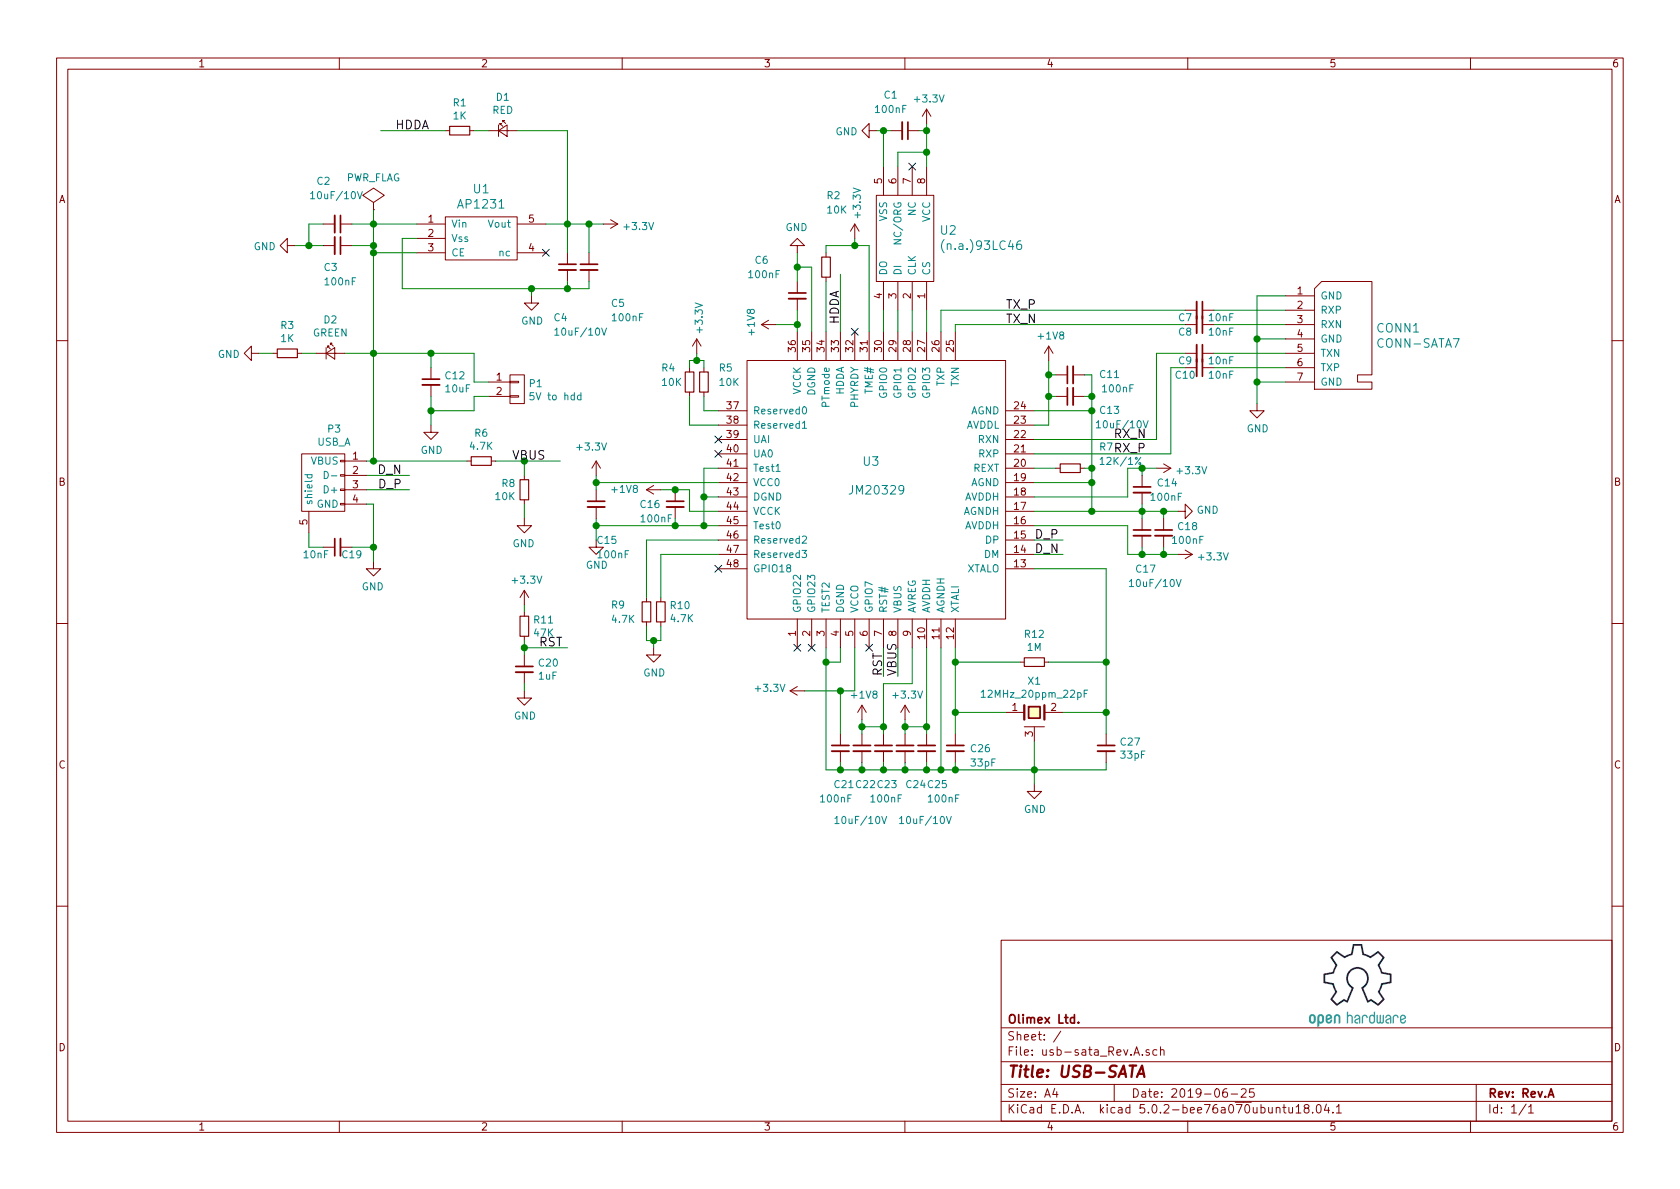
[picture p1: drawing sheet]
EESchema Schematic File Version 5
LIBS:usb-sata_Rev.A-cache
EELAYER 29 0
EELAYER END
$Descr A4 11693 8268
encoding utf-8
Sheet 1 1
Title "USB-SATA"
Date "2019-06-25"
Rev "Rev.A"
Comp "Olimex Ltd."
Comment1 ""
Comment2 ""
Comment3 ""
Comment4 ""
$EndDescr
$Comp
L usb-sata_Rev.A:JM20329-lz1ddd U3
U 1 1
P 6100 3400
F 0 "U3" H 6000 3600 60  0000 L CNN
F 1 "JM20329" H 5900 3400 60  0000 L CNN
F 2 "OLIMEX_IC-FP:LQFP48" H 6100 3400 60  0001 C CNN
F 3 "" H 6100 3400 60  0001 C CNN
	1    6100 3400
	1    0    0    -1  
$EndComp
Wire Wire Line
	8050 2450 8050 3050
Wire Wire Line
	8050 3050 7200 3050
Wire Wire Line
	7200 3150 8150 3150
Wire Wire Line
	8150 3150 8150 2550
Wire Wire Line
	6650 2250 6650 2300
Wire Wire Line
	6550 2300 6550 2150
Wire Wire Line
	8950 2050 8750 2050
Wire Wire Line
	8950 2350 8750 2350
Connection ~ 8750 2350
Wire Wire Line
	8750 2650 8950 2650
Connection ~ 8750 2650
$Comp
L usb-sata_Rev.A:C_Small C7
U 1 1
P 8350 2150
F 0 "C7" V 8400 2050 50  0000 C CNN
F 1 "10nF" V 8400 2300 50  0000 C CNN
F 2 "OLIMEX_RLC-FP:C0402" H 8350 2150 50  0001 C CNN
F 3 "" H 8350 2150 50  0000 C CNN
	1    8350 2150
	0    1    1    0   
$EndComp
$Comp
L usb-sata_Rev.A:C_Small C8
U 1 1
P 8350 2250
F 0 "C8" V 8400 2150 50  0000 C CNN
F 1 "10nF" V 8400 2400 50  0000 C CNN
F 2 "OLIMEX_RLC-FP:C0402" H 8350 2250 50  0001 C CNN
F 3 "" H 8350 2250 50  0000 C CNN
	1    8350 2250
	0    1    1    0   
$EndComp
$Comp
L usb-sata_Rev.A:C_Small C9
U 1 1
P 8350 2450
F 0 "C9" V 8400 2350 50  0000 C CNN
F 1 "10nF" V 8400 2600 50  0000 C CNN
F 2 "OLIMEX_RLC-FP:C0402" H 8350 2450 50  0001 C CNN
F 3 "" H 8350 2450 50  0000 C CNN
	1    8350 2450
	0    1    1    0   
$EndComp
$Comp
L usb-sata_Rev.A:C_Small C10
U 1 1
P 8350 2550
F 0 "C10" V 8400 2450 50  0000 C CNN
F 1 "10nF" V 8400 2700 50  0000 C CNN
F 2 "OLIMEX_RLC-FP:C0402" H 8350 2550 50  0001 C CNN
F 3 "" H 8350 2550 50  0000 C CNN
	1    8350 2550
	0    1    1    0   
$EndComp
Wire Wire Line
	8050 2450 8250 2450
Wire Wire Line
	8150 2550 8250 2550
Wire Wire Line
	8450 2450 8950 2450
Wire Wire Line
	8450 2550 8950 2550
Wire Wire Line
	8450 2250 8950 2250
Wire Wire Line
	8450 2150 8950 2150
Wire Wire Line
	6550 2150 8250 2150
Wire Wire Line
	6650 2250 8250 2250
Wire Wire Line
	7200 3550 7600 3550
$Comp
L usb-sata_Rev.A:C_Small C14
U 1 1
P 7950 3400
F 0 "C14" H 8050 3450 50  0000 L CNN
F 1 "100nF" H 8000 3350 50  0000 L CNN
F 2 "OLIMEX_RLC-FP:C0402" H 7950 3400 50  0001 C CNN
F 3 "" H 7950 3400 50  0000 C CNN
	1    7950 3400
	1    0    0    -1  
$EndComp
Wire Wire Line
	7950 3500 7950 3550
Wire Wire Line
	8100 3550 8100 3600
Connection ~ 8100 3550
$Comp
L usb-sata_Rev.A:C_Small C17
U 1 1
P 7950 3700
F 0 "C17" H 7900 3450 50  0000 L CNN
F 1 "10uF/10V" H 7850 3350 50  0000 L CNN
F 2 "OLIMEX_RLC-FP:C_0603_5MIL_DWS" H 7950 3700 50  0001 C CNN
F 3 "" H 7950 3700 50  0000 C CNN
	1    7950 3700
	1    0    0    -1  
$EndComp
$Comp
L usb-sata_Rev.A:C_Small C18
U 1 1
P 8100 3700
F 0 "C18" H 8192 3746 50  0000 L CNN
F 1 "100nF" H 8150 3650 50  0000 L CNN
F 2 "OLIMEX_RLC-FP:C0402" H 8100 3700 50  0001 C CNN
F 3 "" H 8100 3700 50  0000 C CNN
	1    8100 3700
	1    0    0    -1  
$EndComp
Connection ~ 7950 3550
$Comp
L usb-sata_Rev.A:GND #PWR01
U 1 1
P 8200 3550
F 0 "#PWR01" H 8200 3300 50  0001 C CNN
F 1 "GND" V 8205 3422 50  0000 R CNN
F 2 "" H 8200 3550 50  0000 C CNN
F 3 "" H 8200 3550 50  0000 C CNN
	1    8200 3550
	0    -1   -1   0   
$EndComp
Wire Wire Line
	7200 3650 7850 3650
Wire Wire Line
	7850 3650 7850 3850
Wire Wire Line
	7850 3850 7950 3850
Wire Wire Line
	7950 3800 7950 3850
Connection ~ 7950 3850
Wire Wire Line
	8100 3800 8100 3850
Connection ~ 8100 3850
Wire Wire Line
	7200 3450 7850 3450
Wire Wire Line
	7850 3450 7850 3250
Wire Wire Line
	7850 3250 7950 3250
Wire Wire Line
	7950 3250 7950 3300
Connection ~ 7950 3250
Wire Wire Line
	7600 3350 7200 3350
$Comp
L usb-sata_Rev.A:+3.3V #PWR02
U 1 1
P 8050 3250
F 0 "#PWR02" H 8050 3100 50  0001 C CNN
F 1 "+3.3V" V 8065 3378 50  0000 L CNN
F 2 "" H 8050 3250 50  0000 C CNN
F 3 "" H 8050 3250 50  0000 C CNN
	1    8050 3250
	0    1    1    0   
$EndComp
$Comp
L usb-sata_Rev.A:+3.3V #PWR03
U 1 1
P 8200 3850
F 0 "#PWR03" H 8200 3700 50  0001 C CNN
F 1 "+3.3V" V 8215 3978 50  0000 L CNN
F 2 "" H 8200 3850 50  0000 C CNN
F 3 "" H 8200 3850 50  0000 C CNN
	1    8200 3850
	0    1    1    0   
$EndComp
Wire Wire Line
	7200 3750 7400 3750
Wire Wire Line
	7200 3850 7400 3850
Text Label 7200 3750 0    60   ~ 0
D_P
Text Label 7200 3850 0    60   ~ 0
D_N
Wire Wire Line
	7600 2850 7200 2850
Wire Wire Line
	7200 3250 7350 3250
$Comp
L usb-sata_Rev.A:R_Small R7
U 1 1
P 7450 3250
F 0 "R7" V 7300 3500 50  0000 C CNN
F 1 "12K/1%" V 7400 3600 50  0000 C CNN
F 2 "OLIMEX_RLC-FP:R_0402_5MIL_DWS" H 7450 3250 50  0001 C CNN
F 3 "" H 7450 3250 50  0000 C CNN
	1    7450 3250
	0    1    1    0   
$EndComp
Wire Wire Line
	7600 3250 7550 3250
Wire Wire Line
	7600 2600 7600 2750
Connection ~ 7600 3250
Connection ~ 7600 3550
Connection ~ 7600 3350
$Comp
L usb-sata_Rev.A:C_Small C13
U 1 1
P 7450 2750
F 0 "C13" V 7350 2400 50  0000 L CNN
F 1 "10uF/10V" V 7250 2200 50  0000 L CNN
F 2 "OLIMEX_RLC-FP:C_0603_5MIL_DWS" H 7450 2750 50  0001 C CNN
F 3 "" H 7450 2750 50  0000 C CNN
	1    7450 2750
	0    -1   -1   0   
$EndComp
$Comp
L usb-sata_Rev.A:C_Small C11
U 1 1
P 7450 2600
F 0 "C11" V 7450 2250 50  0000 L CNN
F 1 "100nF" V 7350 2150 50  0000 L CNN
F 2 "OLIMEX_RLC-FP:C0402" H 7450 2600 50  0001 C CNN
F 3 "" H 7450 2600 50  0000 C CNN
	1    7450 2600
	0    -1   -1   0   
$EndComp
Wire Wire Line
	7350 2600 7300 2600
Wire Wire Line
	7300 2500 7300 2600
Wire Wire Line
	7300 2950 7200 2950
Wire Wire Line
	7300 2750 7350 2750
Connection ~ 7300 2750
Wire Wire Line
	7550 2600 7600 2600
Connection ~ 7600 2850
Wire Wire Line
	7550 2750 7600 2750
Connection ~ 7600 2750
Connection ~ 7300 2600
$Comp
L usb-sata_Rev.A:+1V8 #PWR04
U 1 1
P 7300 2500
F 0 "#PWR04" H 7300 2350 50  0001 C CNN
F 1 "+1V8" H 7315 2673 50  0000 C CNN
F 2 "" H 7300 2500 50  0000 C CNN
F 3 "" H 7300 2500 50  0000 C CNN
	1    7300 2500
	1    0    0    -1  
$EndComp
Wire Wire Line
	6650 4500 6650 4600
Wire Wire Line
	7700 3950 7700 4600
Wire Wire Line
	7700 3950 7200 3950
$Comp
L usb-sata_Rev.A:R_Small R12
U 1 1
P 7200 4600
F 0 "R12" V 7004 4600 50  0000 C CNN
F 1 "1M" V 7095 4600 50  0000 C CNN
F 2 "OLIMEX_RLC-FP:R_0402_5MIL_DWS" H 7200 4600 50  0001 C CNN
F 3 "" H 7200 4600 50  0000 C CNN
	1    7200 4600
	0    1    1    0   
$EndComp
Wire Wire Line
	7100 4600 6650 4600
Connection ~ 6650 4600
Wire Wire Line
	7300 4600 7700 4600
Connection ~ 7700 4600
$Comp
L usb-sata_Rev.A:C_Small C26
U 1 1
P 6650 5200
F 0 "C26" H 6750 5200 50  0000 L CNN
F 1 "33pF" H 6750 5100 50  0000 L CNN
F 2 "OLIMEX_RLC-FP:C0402" H 6650 5200 50  0001 C CNN
F 3 "" H 6650 5200 50  0000 C CNN
	1    6650 5200
	1    0    0    -1  
$EndComp
$Comp
L usb-sata_Rev.A:C_Small C27
U 1 1
P 7700 5200
F 0 "C27" H 7792 5246 50  0000 L CNN
F 1 "33pF" H 7792 5155 50  0000 L CNN
F 2 "OLIMEX_RLC-FP:C0402" H 7700 5200 50  0001 C CNN
F 3 "" H 7700 5200 50  0000 C CNN
	1    7700 5200
	1    0    0    -1  
$EndComp
Wire Wire Line
	6650 5350 6650 5300
Wire Wire Line
	5750 5350 5850 5350
Wire Wire Line
	7700 5350 7700 5300
Connection ~ 7200 5350
$Comp
L usb-sata_Rev.A:GND #PWR05
U 1 1
P 7200 5450
F 0 "#PWR05" H 7200 5200 50  0001 C CNN
F 1 "GND" H 7205 5277 50  0000 C CNN
F 2 "" H 7200 5450 50  0000 C CNN
F 3 "" H 7200 5450 50  0000 C CNN
	1    7200 5450
	1    0    0    -1  
$EndComp
Wire Wire Line
	7200 5150 7200 5350
$Comp
L usb-sata_Rev.A:93LC46-lz1ddd U2
U 1 1
P 6300 1650
F 0 "U2" V 6353 1888 60  0000 L CNN
F 1 "(n.a.)93LC46" V 6247 1888 60  0000 L CNN
F 2 "OLIMEX_IC-FP:SOIC-8" H 6300 1650 60  0001 C CNN
F 3 "" H 6300 1650 60  0001 C CNN
	1    6300 1650
	0    1    -1   0   
$EndComp
Wire Wire Line
	6150 2150 6150 2300
Wire Wire Line
	6250 2150 6250 2300
Wire Wire Line
	6350 2150 6350 2300
Wire Wire Line
	6450 2150 6450 2300
$Comp
L usb-sata_Rev.A:C_Small C1
U 1 1
P 6300 900
F 0 "C1" V 6050 800 50  0000 C CNN
F 1 "100nF" V 6150 800 50  0000 C CNN
F 2 "OLIMEX_RLC-FP:C0402" H 6300 900 50  0001 C CNN
F 3 "" H 6300 900 50  0000 C CNN
	1    6300 900 
	0    1    1    0   
$EndComp
Wire Wire Line
	6400 900  6450 900 
Wire Wire Line
	6450 850  6450 900 
Wire Wire Line
	6100 900  6150 900 
Wire Wire Line
	6150 900  6150 1150
Wire Wire Line
	6250 1150 6250 1050
Wire Wire Line
	6250 1050 6450 1050
Connection ~ 6450 1050
Connection ~ 6450 900 
$Comp
L usb-sata_Rev.A:+3.3V #PWR06
U 1 1
P 6450 850
F 0 "#PWR06" H 6450 700 50  0001 C CNN
F 1 "+3.3V" H 6465 1023 50  0000 C CNN
F 2 "" H 6450 850 50  0000 C CNN
F 3 "" H 6450 850 50  0000 C CNN
	1    6450 850 
	1    0    0    -1  
$EndComp
Connection ~ 6150 900 
$Comp
L usb-sata_Rev.A:GND #PWR07
U 1 1
P 6100 900
F 0 "#PWR07" H 6100 650 50  0001 C CNN
F 1 "GND" V 6105 772 50  0000 R CNN
F 2 "" H 6100 900 50  0000 C CNN
F 3 "" H 6100 900 50  0000 C CNN
	1    6100 900 
	0    1    1    0   
$EndComp
NoConn ~ 5000 3950
NoConn ~ 5550 4500
NoConn ~ 5650 4500
$Comp
L usb-sata_Rev.A:R_Small R9
U 1 1
P 4500 4250
F 0 "R9" H 4250 4300 50  0000 L CNN
F 1 "4.7K" H 4250 4200 50  0000 L CNN
F 2 "OLIMEX_RLC-FP:R_0402_5MIL_DWS" H 4500 4250 50  0001 C CNN
F 3 "" H 4500 4250 50  0000 C CNN
	1    4500 4250
	1    0    0    -1  
$EndComp
$Comp
L usb-sata_Rev.A:R_Small R10
U 1 1
P 4600 4250
F 0 "R10" H 4659 4296 50  0000 L CNN
F 1 "4.7K" H 4659 4205 50  0000 L CNN
F 2 "OLIMEX_RLC-FP:R_0402_5MIL_DWS" H 4600 4250 50  0001 C CNN
F 3 "" H 4600 4250 50  0000 C CNN
	1    4600 4250
	1    0    0    -1  
$EndComp
Wire Wire Line
	4500 4150 4500 3750
Wire Wire Line
	4500 3750 5000 3750
Wire Wire Line
	5000 3850 4600 3850
Wire Wire Line
	4600 3850 4600 4150
Wire Wire Line
	4500 4350 4500 4450
Wire Wire Line
	4500 4450 4550 4450
Wire Wire Line
	4600 4450 4600 4350
Wire Wire Line
	4550 4450 4550 4500
Connection ~ 4550 4450
$Comp
L usb-sata_Rev.A:GND #PWR08
U 1 1
P 4550 4500
F 0 "#PWR08" H 4550 4250 50  0001 C CNN
F 1 "GND" H 4555 4327 50  0000 C CNN
F 2 "" H 4550 4500 50  0000 C CNN
F 3 "" H 4550 4500 50  0000 C CNN
	1    4550 4500
	1    0    0    -1  
$EndComp
$Comp
L usb-sata_Rev.A:C_Small C6
U 1 1
P 5550 2050
F 0 "C6" H 5250 2300 50  0000 L CNN
F 1 "100nF" H 5200 2200 50  0000 L CNN
F 2 "OLIMEX_RLC-FP:C0402" H 5550 2050 50  0001 C CNN
F 3 "" H 5550 2050 50  0000 C CNN
	1    5550 2050
	1    0    0    -1  
$EndComp
Wire Wire Line
	5550 2150 5550 2250
Wire Wire Line
	5550 1750 5550 1850
Wire Wire Line
	5550 1850 5650 1850
Wire Wire Line
	5650 1850 5650 2300
$Comp
L usb-sata_Rev.A:GND #PWR09
U 1 1
P 5550 1750
F 0 "#PWR09" H 5550 1500 50  0001 C CNN
F 1 "GND" H 5555 1577 50  0000 C CNN
F 2 "" H 5550 1750 50  0000 C CNN
F 3 "" H 5550 1750 50  0000 C CNN
	1    5550 1750
	-1   0    0    1   
$EndComp
Connection ~ 5550 1850
Wire Wire Line
	5850 2300 5850 1900
Text Label 5850 2250 1    60   ~ 0
HDDA
Wire Wire Line
	6050 1700 6050 2300
Wire Wire Line
	5750 1700 5950 1700
Wire Wire Line
	5950 1700 5950 1650
$Comp
L usb-sata_Rev.A:+3.3V #PWR010
U 1 1
P 5950 1650
F 0 "#PWR010" H 5950 1500 50  0001 C CNN
F 1 "+3.3V" V 5965 1778 50  0000 L CNN
F 2 "" H 5950 1650 50  0000 C CNN
F 3 "" H 5950 1650 50  0000 C CNN
	1    5950 1650
	1    0    0    -1  
$EndComp
$Comp
L usb-sata_Rev.A:R_Small R2
U 1 1
P 5750 1850
F 0 "R2" H 5750 2350 50  0000 L CNN
F 1 "10K" H 5750 2250 50  0000 L CNN
F 2 "OLIMEX_RLC-FP:R_0402_5MIL_DWS" H 5750 1850 50  0001 C CNN
F 3 "" H 5750 1850 50  0000 C CNN
	1    5750 1850
	1    0    0    -1  
$EndComp
Wire Wire Line
	5750 1750 5750 1700
Connection ~ 5950 1700
Wire Wire Line
	5750 1950 5750 2300
$Comp
L usb-sata_Rev.A:R_Small R5
U 1 1
P 4900 2650
F 0 "R5" H 5000 2750 50  0000 L CNN
F 1 "10K" H 5000 2650 50  0000 L CNN
F 2 "OLIMEX_RLC-FP:R_0402_5MIL_DWS" H 4900 2650 50  0001 C CNN
F 3 "" H 4900 2650 50  0000 C CNN
	1    4900 2650
	1    0    0    -1  
$EndComp
$Comp
L usb-sata_Rev.A:R_Small R4
U 1 1
P 4800 2650
F 0 "R4" H 4600 2750 50  0000 L CNN
F 1 "10K" H 4600 2650 50  0000 L CNN
F 2 "OLIMEX_RLC-FP:R_0402_5MIL_DWS" H 4800 2650 50  0001 C CNN
F 3 "" H 4800 2650 50  0000 C CNN
	1    4800 2650
	1    0    0    -1  
$EndComp
Wire Wire Line
	4800 2550 4800 2500
Wire Wire Line
	4800 2500 4850 2500
Wire Wire Line
	4900 2500 4900 2550
Wire Wire Line
	4900 2750 4900 2850
Wire Wire Line
	4900 2850 5000 2850
Wire Wire Line
	4800 2750 4800 2950
Wire Wire Line
	4800 2950 5000 2950
Wire Wire Line
	4850 2500 4850 2450
Connection ~ 4850 2500
$Comp
L usb-sata_Rev.A:+3.3V #PWR011
U 1 1
P 4850 2450
F 0 "#PWR011" H 4850 2300 50  0001 C CNN
F 1 "+3.3V" V 4865 2578 50  0000 L CNN
F 2 "" H 4850 2450 50  0000 C CNN
F 3 "" H 4850 2450 50  0000 C CNN
	1    4850 2450
	1    0    0    -1  
$EndComp
Wire Wire Line
	5550 2250 5400 2250
Connection ~ 5550 2250
$Comp
L usb-sata_Rev.A:+1V8 #PWR012
U 1 1
P 5400 2250
F 0 "#PWR012" H 5400 2100 50  0001 C CNN
F 1 "+1V8" H 5415 2423 50  0000 C CNN
F 2 "" H 5400 2250 50  0000 C CNN
F 3 "" H 5400 2250 50  0000 C CNN
	1    5400 2250
	0    -1   -1   0   
$EndComp
$Comp
L usb-sata_Rev.A:C_Small C22
U 1 1
P 6000 5200
F 0 "C22" H 5950 4950 50  0000 L CNN
F 1 "10uF/10V" H 5800 4700 50  0000 L CNN
F 2 "OLIMEX_RLC-FP:C_0603_5MIL_DWS" H 6000 5200 50  0001 C CNN
F 3 "" H 6000 5200 50  0000 C CNN
	1    6000 5200
	1    0    0    -1  
$EndComp
$Comp
L usb-sata_Rev.A:C_Small C23
U 1 1
P 6150 5200
F 0 "C23" H 6100 4950 50  0000 L CNN
F 1 "100nF" H 6050 4850 50  0000 L CNN
F 2 "OLIMEX_RLC-FP:C0402" H 6150 5200 50  0001 C CNN
F 3 "" H 6150 5200 50  0000 C CNN
	1    6150 5200
	1    0    0    -1  
$EndComp
Wire Wire Line
	6150 4750 6150 5050
Wire Wire Line
	6000 5000 6000 5050
Wire Wire Line
	6000 5050 6150 5050
Connection ~ 6150 5050
Wire Wire Line
	6000 5300 6000 5350
Wire Wire Line
	6150 5350 6150 5300
$Comp
L usb-sata_Rev.A:C_Small C24
U 1 1
P 6300 5200
F 0 "C24" H 6300 4950 50  0000 L CNN
F 1 "10uF/10V" H 6250 4700 50  0000 L CNN
F 2 "OLIMEX_RLC-FP:C_0603_5MIL_DWS" H 6300 5200 50  0001 C CNN
F 3 "" H 6300 5200 50  0000 C CNN
	1    6300 5200
	1    0    0    -1  
$EndComp
$Comp
L usb-sata_Rev.A:C_Small C25
U 1 1
P 6450 5200
F 0 "C25" H 6450 4950 50  0000 L CNN
F 1 "100nF" H 6450 4850 50  0000 L CNN
F 2 "OLIMEX_RLC-FP:C0402" H 6450 5200 50  0001 C CNN
F 3 "" H 6450 5200 50  0000 C CNN
	1    6450 5200
	1    0    0    -1  
$EndComp
Wire Wire Line
	6450 4500 6450 5050
Wire Wire Line
	6300 5000 6300 5050
Wire Wire Line
	6300 5050 6450 5050
Connection ~ 6450 5050
Wire Wire Line
	6300 5350 6300 5300
Wire Wire Line
	6450 5350 6450 5300
Connection ~ 6300 5350
Connection ~ 6150 5350
Connection ~ 6650 5350
Connection ~ 6450 5350
Wire Wire Line
	6350 4500 6350 4750
Wire Wire Line
	6350 4750 6150 4750
$Comp
L usb-sata_Rev.A:+3.3V #PWR013
U 1 1
P 6300 5000
F 0 "#PWR013" H 6300 4850 50  0001 C CNN
F 1 "+3.3V" H 6315 5173 50  0000 C CNN
F 2 "" H 6300 5000 50  0000 C CNN
F 3 "" H 6300 5000 50  0000 C CNN
	1    6300 5000
	1    0    0    -1  
$EndComp
Connection ~ 6300 5050
$Comp
L usb-sata_Rev.A:+1V8 #PWR014
U 1 1
P 6000 5000
F 0 "#PWR014" H 6000 4850 50  0001 C CNN
F 1 "+1V8" H 6015 5173 50  0000 C CNN
F 2 "" H 6000 5000 50  0000 C CNN
F 3 "" H 6000 5000 50  0000 C CNN
	1    6000 5000
	1    0    0    -1  
$EndComp
Connection ~ 6000 5050
Wire Wire Line
	6250 4500 6250 4700
Wire Wire Line
	6150 4500 6150 4700
Text Label 6250 4700 1    60   ~ 0
VBUS
Text Label 6150 4700 1    60   ~ 0
RST
Wire Wire Line
	5750 4500 5750 4600
Connection ~ 6000 5350
Wire Wire Line
	5850 4500 5850 4600
Wire Wire Line
	5850 4600 5750 4600
Connection ~ 5750 4600
Wire Wire Line
	5950 4800 5950 4500
Wire Wire Line
	5600 4800 5850 4800
Wire Wire Line
	5850 4800 5850 5100
$Comp
L usb-sata_Rev.A:C_Small C21
U 1 1
P 5850 5200
F 0 "C21" H 5800 4950 50  0000 L CNN
F 1 "100nF" H 5700 4850 50  0000 L CNN
F 2 "OLIMEX_RLC-FP:C0402" H 5850 5200 50  0001 C CNN
F 3 "" H 5850 5200 50  0000 C CNN
	1    5850 5200
	1    0    0    -1  
$EndComp
Wire Wire Line
	5850 5300 5850 5350
Connection ~ 5850 5350
$Comp
L usb-sata_Rev.A:+3.3V #PWR015
U 1 1
P 5600 4800
F 0 "#PWR015" H 5600 4650 50  0001 C CNN
F 1 "+3.3V" V 5615 4928 50  0000 L CNN
F 2 "" H 5600 4800 50  0000 C CNN
F 3 "" H 5600 4800 50  0000 C CNN
	1    5600 4800
	0    -1   -1   0   
$EndComp
Connection ~ 5850 4800
$Comp
L usb-sata_Rev.A:R_Small R11
U 1 1
P 3650 4350
F 0 "R11" H 3709 4396 50  0000 L CNN
F 1 "47K" H 3709 4305 50  0000 L CNN
F 2 "OLIMEX_RLC-FP:R_0402_5MIL_DWS" H 3650 4350 50  0001 C CNN
F 3 "" H 3650 4350 50  0000 C CNN
	1    3650 4350
	1    0    0    -1  
$EndComp
$Comp
L usb-sata_Rev.A:C_Small C20
U 1 1
P 3650 4650
F 0 "C20" H 3742 4696 50  0000 L CNN
F 1 "1uF" H 3742 4605 50  0000 L CNN
F 2 "OLIMEX_RLC-FP:C0402" H 3650 4650 50  0001 C CNN
F 3 "" H 3650 4650 50  0000 C CNN
	1    3650 4650
	1    0    0    -1  
$EndComp
Wire Wire Line
	3650 4450 3650 4500
Wire Wire Line
	3650 4500 3950 4500
Connection ~ 3650 4500
Text Label 3750 4500 0    60   ~ 0
RST
Wire Wire Line
	3650 4750 3650 4800
$Comp
L usb-sata_Rev.A:GND #PWR016
U 1 1
P 3650 4800
F 0 "#PWR016" H 3650 4550 50  0001 C CNN
F 1 "GND" H 3655 4627 50  0000 C CNN
F 2 "" H 3650 4800 50  0000 C CNN
F 3 "" H 3650 4800 50  0000 C CNN
	1    3650 4800
	1    0    0    -1  
$EndComp
Wire Wire Line
	3650 4250 3650 4200
$Comp
L usb-sata_Rev.A:+3.3V #PWR017
U 1 1
P 3650 4200
F 0 "#PWR017" H 3650 4050 50  0001 C CNN
F 1 "+3.3V" H 3665 4373 50  0000 C CNN
F 2 "" H 3650 4200 50  0000 C CNN
F 3 "" H 3650 4200 50  0000 C CNN
	1    3650 4200
	1    0    0    -1  
$EndComp
Wire Wire Line
	4150 3650 4700 3650
Wire Wire Line
	4900 3250 4900 3450
Wire Wire Line
	4900 3250 5000 3250
Wire Wire Line
	5000 3450 4900 3450
Connection ~ 4900 3450
Wire Wire Line
	4150 3600 4150 3650
Connection ~ 4900 3650
$Comp
L usb-sata_Rev.A:GND #PWR018
U 1 1
P 4150 3750
F 0 "#PWR018" H 4150 3500 50  0001 C CNN
F 1 "GND" H 4155 3577 50  0000 C CNN
F 2 "" H 4150 3750 50  0000 C CNN
F 3 "" H 4150 3750 50  0000 C CNN
	1    4150 3750
	1    0    0    -1  
$EndComp
$Comp
L usb-sata_Rev.A:C_Small C16
U 1 1
P 4700 3500
F 0 "C16" H 4450 3500 50  0000 L CNN
F 1 "100nF" H 4450 3400 50  0000 L CNN
F 2 "OLIMEX_RLC-FP:C0402" H 4700 3500 50  0001 C CNN
F 3 "" H 4700 3500 50  0000 C CNN
	1    4700 3500
	1    0    0    -1  
$EndComp
Wire Wire Line
	4700 3600 4700 3650
Connection ~ 4700 3650
Wire Wire Line
	4600 3400 4700 3400
Wire Wire Line
	4800 3400 4800 3550
Wire Wire Line
	4800 3550 5000 3550
Connection ~ 4700 3400
$Comp
L usb-sata_Rev.A:+1V8 #PWR019
U 1 1
P 4600 3400
F 0 "#PWR019" H 4600 3250 50  0001 C CNN
F 1 "+1V8" V 4600 3550 50  0000 L CNN
F 2 "" H 4600 3400 50  0000 C CNN
F 3 "" H 4600 3400 50  0000 C CNN
	1    4600 3400
	0    -1   -1   0   
$EndComp
$Comp
L usb-sata_Rev.A:C_Small C15
U 1 1
P 4150 3500
F 0 "C15" H 4150 3250 50  0000 L CNN
F 1 "100nF" H 4150 3150 50  0000 L CNN
F 2 "OLIMEX_RLC-FP:C0402" H 4150 3500 50  0001 C CNN
F 3 "" H 4150 3500 50  0000 C CNN
	1    4150 3500
	1    0    0    -1  
$EndComp
Connection ~ 4150 3650
Wire Wire Line
	5000 3350 4150 3350
Wire Wire Line
	4150 3300 4150 3350
Connection ~ 4150 3350
$Comp
L usb-sata_Rev.A:+3.3V #PWR020
U 1 1
P 4150 3300
F 0 "#PWR020" H 4150 3150 50  0001 C CNN
F 1 "+3.3V" H 4000 3500 50  0000 L CNN
F 2 "" H 4150 3300 50  0000 C CNN
F 3 "" H 4150 3300 50  0000 C CNN
	1    4150 3300
	1    0    0    -1  
$EndComp
Wire Wire Line
	6550 4500 6550 5350
Connection ~ 6550 5350
$Comp
L usb-sata_Rev.A:C_Small C19
U 1 1
P 2350 3800
F 0 "C19" V 2400 3700 50  0000 C CNN
F 1 "10nF" V 2400 3950 50  0000 C CNN
F 2 "OLIMEX_RLC-FP:C0402" H 2350 3800 50  0001 C CNN
F 3 "" H 2350 3800 50  0000 C CNN
	1    2350 3800
	0    -1   1    0   
$EndComp
Wire Wire Line
	2150 3700 2150 3800
Wire Wire Line
	2150 3800 2250 3800
Wire Wire Line
	2550 3500 2600 3500
Wire Wire Line
	2600 3500 2600 3800
Wire Wire Line
	2600 3800 2450 3800
Connection ~ 2600 3800
$Comp
L usb-sata_Rev.A:GND #PWR022
U 1 1
P 2600 3900
F 0 "#PWR022" H 2600 3650 50  0001 C CNN
F 1 "GND" H 2605 3727 50  0000 C CNN
F 2 "" H 2600 3900 50  0000 C CNN
F 3 "" H 2600 3900 50  0000 C CNN
	1    2600 3900
	-1   0    0    -1  
$EndComp
Wire Wire Line
	2550 3300 2850 3300
Wire Wire Line
	2550 3400 2850 3400
Wire Wire Line
	2550 3200 2600 3200
$Comp
L usb-sata_Rev.A:R_Small R6
U 1 1
P 3350 3200
F 0 "R6" V 3154 3200 50  0000 C CNN
F 1 "4.7K" V 3245 3200 50  0000 C CNN
F 2 "OLIMEX_RLC-FP:R_0402_5MIL_DWS" H 3350 3200 50  0001 C CNN
F 3 "" H 3350 3200 50  0000 C CNN
	1    3350 3200
	0    -1   1    0   
$EndComp
Wire Wire Line
	3450 3200 3650 3200
$Comp
L usb-sata_Rev.A:R_Small R8
U 1 1
P 3650 3400
F 0 "R8" H 3709 3446 50  0000 L CNN
F 1 "10K" H 3709 3355 50  0000 L CNN
F 2 "OLIMEX_RLC-FP:R_0402_5MIL_DWS" H 3650 3400 50  0001 C CNN
F 3 "" H 3650 3400 50  0000 C CNN
	1    3650 3400
	-1   0    0    -1  
$EndComp
Wire Wire Line
	3650 3200 3650 3300
Connection ~ 3650 3200
Wire Wire Line
	3650 3500 3650 3600
$Comp
L usb-sata_Rev.A:GND #PWR023
U 1 1
P 3650 3600
F 0 "#PWR023" H 3650 3350 50  0001 C CNN
F 1 "GND" H 3655 3427 50  0000 C CNN
F 2 "" H 3650 3600 50  0000 C CNN
F 3 "" H 3650 3600 50  0000 C CNN
	1    3650 3600
	-1   0    0    -1  
$EndComp
Text Label 3800 3200 2    60   ~ 0
VBUS
Text Label 2800 3300 2    60   ~ 0
D_N
Text Label 2800 3400 2    60   ~ 0
D_P
$Comp
L usb-sata_Rev.A:USB_A P3
U 1 1
P 2250 3400
F 0 "P3" V 1825 3324 50  0000 C CNN
F 1 "USB_A" V 1916 3324 50  0000 C CNN
F 2 "OLIMEX_Connectors-FP:USB-A-MALE-SMD" V 2200 3300 50  0001 C CNN
F 3 "" V 2200 3300 50  0000 C CNN
	1    2250 3400
	0    -1   1    0   
$EndComp
Wire Wire Line
	2450 1550 2600 1550
Wire Wire Line
	2600 1450 2600 1550
Connection ~ 2600 3200
$Comp
L usb-sata_Rev.A:C_Small C2
U 1 1
P 2350 1550
F 0 "C2" V 2050 1400 50  0000 L CNN
F 1 "10uF/10V" V 2150 1350 50  0000 L CNN
F 2 "OLIMEX_RLC-FP:C_0603_5MIL_DWS" H 2350 1550 50  0001 C CNN
F 3 "" H 2350 1550 50  0000 C CNN
	1    2350 1550
	0    1    1    0   
$EndComp
$Comp
L usb-sata_Rev.A:C_Small C3
U 1 1
P 2350 1700
F 0 "C3" V 2500 1600 50  0000 L CNN
F 1 "100nF" V 2600 1600 50  0000 L CNN
F 2 "OLIMEX_RLC-FP:C0402" H 2350 1700 50  0001 C CNN
F 3 "" H 2350 1700 50  0000 C CNN
	1    2350 1700
	0    1    1    0   
$EndComp
Connection ~ 2600 1550
Wire Wire Line
	2450 1700 2600 1700
Connection ~ 2600 1700
Wire Wire Line
	2250 1550 2150 1550
Wire Wire Line
	2150 1550 2150 1700
Wire Wire Line
	2050 1700 2150 1700
Connection ~ 2150 1700
$Comp
L usb-sata_Rev.A:GND #PWR024
U 1 1
P 2050 1700
F 0 "#PWR024" H 2050 1450 50  0001 C CNN
F 1 "GND" V 2055 1572 50  0000 R CNN
F 2 "" H 2050 1700 50  0000 C CNN
F 3 "" H 2050 1700 50  0000 C CNN
	1    2050 1700
	0    1    1    0   
$EndComp
$Comp
L usb-sata_Rev.A:GND #PWR025
U 1 1
P 3700 2050
F 0 "#PWR025" H 3700 1800 50  0001 C CNN
F 1 "GND" H 3705 1877 50  0000 C CNN
F 2 "" H 3700 2050 50  0000 C CNN
F 3 "" H 3700 2050 50  0000 C CNN
	1    3700 2050
	1    0    0    -1  
$EndComp
$Comp
L usb-sata_Rev.A:C_Small C4
U 1 1
P 3950 1850
F 0 "C4" H 3850 1500 50  0000 L CNN
F 1 "10uF/10V" H 3850 1400 50  0000 L CNN
F 2 "OLIMEX_RLC-FP:C_0603_5MIL_DWS" H 3950 1850 50  0001 C CNN
F 3 "" H 3950 1850 50  0000 C CNN
	1    3950 1850
	1    0    0    -1  
$EndComp
$Comp
L usb-sata_Rev.A:C_Small C5
U 1 1
P 4100 1850
F 0 "C5" H 4250 1600 50  0000 L CNN
F 1 "100nF" H 4250 1500 50  0000 L CNN
F 2 "OLIMEX_RLC-FP:C0402" H 4100 1850 50  0001 C CNN
F 3 "" H 4100 1850 50  0000 C CNN
	1    4100 1850
	1    0    0    -1  
$EndComp
Wire Wire Line
	4100 2000 4100 1950
Wire Wire Line
	2800 2000 3700 2000
Wire Wire Line
	3950 2000 3950 1950
Connection ~ 3950 2000
Wire Wire Line
	3700 2050 3700 2000
Connection ~ 3700 2000
Wire Wire Line
	3800 1550 3950 1550
Wire Wire Line
	4100 1550 4100 1750
Wire Wire Line
	3950 900  3950 1550
Connection ~ 3950 1550
Connection ~ 4100 1550
$Comp
L usb-sata_Rev.A:+3.3V #PWR026
U 1 1
P 4200 1550
F 0 "#PWR026" H 4200 1400 50  0001 C CNN
F 1 "+3.3V" V 4215 1678 50  0000 L CNN
F 2 "" H 4200 1550 50  0000 C CNN
F 3 "" H 4200 1550 50  0000 C CNN
	1    4200 1550
	0    1    1    0   
$EndComp
$Comp
L usb-sata_Rev.A:AP1231-lz1ddd U1
U 1 1
P 3350 1650
F 0 "U1" H 3350 1997 60  0000 C CNN
F 1 "AP1231" H 3350 1891 60  0000 C CNN
F 2 "OLIMEX_IC-FP:SOT-23-5" H 3350 1650 60  0001 C CNN
F 3 "" H 3350 1650 60  0001 C CNN
	1    3350 1650
	1    0    0    -1  
$EndComp
Wire Wire Line
	2900 1750 2600 1750
Connection ~ 2600 1750
Wire Wire Line
	2900 1650 2800 1650
Wire Wire Line
	2800 1650 2800 2000
NoConn ~ 3800 1750
$Comp
L usb-sata_Rev.A:C_Small C12
U 1 1
P 3000 2650
F 0 "C12" H 3092 2696 50  0000 L CNN
F 1 "10uF" H 3092 2605 50  0000 L CNN
F 2 "OLIMEX_RLC-FP:C_0603_5MIL_DWS" H 3000 2650 50  0001 C CNN
F 3 "" H 3000 2650 50  0000 C CNN
	1    3000 2650
	1    0    0    -1  
$EndComp
Wire Wire Line
	3000 2450 3000 2550
Wire Wire Line
	2400 2450 2600 2450
Connection ~ 2600 2450
Wire Wire Line
	3000 2750 3000 2850
$Comp
L usb-sata_Rev.A:GND #PWR027
U 1 1
P 3000 2950
F 0 "#PWR027" H 3000 2700 50  0001 C CNN
F 1 "GND" H 3005 2777 50  0000 C CNN
F 2 "" H 3000 2950 50  0000 C CNN
F 3 "" H 3000 2950 50  0000 C CNN
	1    3000 2950
	1    0    0    -1  
$EndComp
$Comp
L usb-sata_Rev.A:CONN_01X02 P1
U 1 1
P 3600 2700
F 0 "P1" H 3677 2741 50  0000 L CNN
F 1 "5V to hdd" H 3677 2650 50  0000 L CNN
F 2 "OLIMEX_Connectors-FP:LIPO_BAT-CON2DW02R" H 3600 2700 50  0001 C CNN
F 3 "" H 3600 2700 50  0000 C CNN
	1    3600 2700
	1    0    0    -1  
$EndComp
Wire Wire Line
	3300 2450 3300 2650
Wire Wire Line
	3300 2650 3400 2650
Connection ~ 3000 2450
Wire Wire Line
	3400 2750 3300 2750
Wire Wire Line
	3300 2750 3300 2850
Wire Wire Line
	3300 2850 3000 2850
Connection ~ 3000 2850
$Comp
L usb-sata_Rev.A:LED_Small D2
U 1 1
P 2300 2450
F 0 "D2" H 2300 2685 50  0000 C CNN
F 1 "GREEN" H 2300 2594 50  0000 C CNN
F 2 "OLIMEX_LEDs-FP:LED_0603_KA" V 2300 2450 50  0001 C CNN
F 3 "" V 2300 2450 50  0000 C CNN
	1    2300 2450
	1    0    0    -1  
$EndComp
Wire Wire Line
	2200 2450 2100 2450
$Comp
L usb-sata_Rev.A:R_Small R3
U 1 1
P 2000 2450
F 0 "R3" V 1804 2450 50  0000 C CNN
F 1 "1K" V 1895 2450 50  0000 C CNN
F 2 "OLIMEX_RLC-FP:R_0402_5MIL_DWS" H 2000 2450 50  0001 C CNN
F 3 "" H 2000 2450 50  0000 C CNN
	1    2000 2450
	0    1    1    0   
$EndComp
Wire Wire Line
	1900 2450 1800 2450
$Comp
L usb-sata_Rev.A:GND #PWR028
U 1 1
P 1800 2450
F 0 "#PWR028" H 1800 2200 50  0001 C CNN
F 1 "GND" V 1805 2322 50  0000 R CNN
F 2 "" H 1800 2450 50  0000 C CNN
F 3 "" H 1800 2450 50  0000 C CNN
	1    1800 2450
	0    1    1    0   
$EndComp
$Comp
L usb-sata_Rev.A:LED_Small D1
U 1 1
P 3500 900
F 0 "D1" H 3500 1135 50  0000 C CNN
F 1 "RED" H 3500 1044 50  0000 C CNN
F 2 "OLIMEX_LEDs-FP:LED_0603_KA" V 3500 900 50  0001 C CNN
F 3 "" V 3500 900 50  0000 C CNN
	1    3500 900 
	1    0    0    -1  
$EndComp
Wire Wire Line
	3400 900  3300 900 
$Comp
L usb-sata_Rev.A:R_Small R1
U 1 1
P 3200 900
F 0 "R1" V 3004 900 50  0000 C CNN
F 1 "1K" V 3095 900 50  0000 C CNN
F 2 "OLIMEX_RLC-FP:R_0402_5MIL_DWS" H 3200 900 50  0001 C CNN
F 3 "" H 3200 900 50  0000 C CNN
	1    3200 900 
	0    1    1    0   
$EndComp
Wire Wire Line
	2650 900  3100 900 
Wire Wire Line
	3600 900  3950 900 
Text Label 2750 900  0    60   ~ 0
HDDA
$Comp
L usb-sata_Rev.A:CONN-SATA7-lz1ddd CONN1
U 1 1
P 9350 2350
F 0 "CONN1" H 9577 2428 60  0000 L CNN
F 1 "CONN-SATA7" H 9577 2322 60  0000 L CNN
F 2 "OLIMEX_Connectors-FP:SATA-MALE-7" H 9350 2000 60  0001 C CNN
F 3 "" H 9350 2000 60  0001 C CNN
	1    9350 2350
	1    0    0    -1  
$EndComp
Wire Wire Line
	8750 2050 8750 2350
$Comp
L usb-sata_Rev.A:GND #PWR029
U 1 1
P 8750 2800
F 0 "#PWR029" H 8750 2550 50  0001 C CNN
F 1 "GND" H 8755 2627 50  0000 C CNN
F 2 "" H 8750 2800 50  0000 C CNN
F 3 "" H 8750 2800 50  0000 C CNN
	1    8750 2800
	1    0    0    -1  
$EndComp
NoConn ~ 5950 2300
NoConn ~ 6050 4500
NoConn ~ 6350 1150
$Comp
L usb-sata_Rev.A:PWR_FLAG #FLG030
U 1 1
P 2600 1450
F 0 "#FLG030" H 2600 1545 50  0001 C CNN
F 1 "PWR_FLAG" H 2600 1674 50  0000 C CNN
F 2 "" H 2600 1450 50  0000 C CNN
F 3 "" H 2600 1450 50  0000 C CNN
	1    2600 1450
	1    0    0    -1  
$EndComp
$Comp
L usb-sata_Rev.A:CRYSTAL_SMD X1
U 1 1
P 7200 4950
F 0 "X1" H 7200 5170 50  0000 C CNN
F 1 "12MHz_20ppm_22pF" H 7200 5079 50  0000 C CNN
F 2 "" H 7200 4950 50  0000 C CNN
F 3 "" H 7200 4950 50  0000 C CNN
	1    7200 4950
	1    0    0    -1  
$EndComp
Wire Wire Line
	7000 4950 6650 4950
Connection ~ 6650 4950
Wire Wire Line
	7400 4950 7700 4950
Connection ~ 7700 4950
NoConn ~ 5000 3050
NoConn ~ 5000 3150
Text Label 7000 2150 0    60   ~ 0
TX_P
Text Label 7000 2250 0    60   ~ 0
TX_N
Text Label 7750 3050 0    60   ~ 0
RX_N
Text Label 7750 3150 0    60   ~ 0
RX_P
Wire Wire Line
	8750 2350 8750 2650
Wire Wire Line
	8750 2650 8750 2800
Wire Wire Line
	8100 3550 8200 3550
Wire Wire Line
	7950 3550 8100 3550
Wire Wire Line
	7950 3550 7950 3600
Wire Wire Line
	7950 3850 8100 3850
Wire Wire Line
	8100 3850 8200 3850
Wire Wire Line
	7950 3250 8050 3250
Wire Wire Line
	7600 3250 7600 3350
Wire Wire Line
	7600 3550 7950 3550
Wire Wire Line
	7600 3350 7600 3550
Wire Wire Line
	7300 2750 7300 2950
Wire Wire Line
	7600 2850 7600 3250
Wire Wire Line
	7600 2750 7600 2850
Wire Wire Line
	7300 2600 7300 2750
Wire Wire Line
	6650 4600 6650 4950
Wire Wire Line
	7700 4600 7700 4950
Wire Wire Line
	7200 5350 7200 5450
Wire Wire Line
	6450 1050 6450 1150
Wire Wire Line
	6450 900  6450 1050
Wire Wire Line
	6150 900  6200 900 
Wire Wire Line
	4550 4450 4600 4450
Wire Wire Line
	5550 1850 5550 1950
Wire Wire Line
	5950 1700 6050 1700
Wire Wire Line
	4850 2500 4900 2500
Wire Wire Line
	5550 2250 5550 2300
Wire Wire Line
	6150 5050 6150 5100
Wire Wire Line
	6450 5050 6450 5100
Wire Wire Line
	6300 5350 6450 5350
Wire Wire Line
	6150 5350 6300 5350
Wire Wire Line
	6650 5350 7200 5350
Wire Wire Line
	6450 5350 6550 5350
Wire Wire Line
	6300 5050 6300 5100
Wire Wire Line
	6000 5050 6000 5100
Wire Wire Line
	6000 5350 6150 5350
Wire Wire Line
	5750 4600 5750 5350
Wire Wire Line
	5850 5350 6000 5350
Wire Wire Line
	5850 4800 5950 4800
Wire Wire Line
	3650 4500 3650 4550
Wire Wire Line
	4900 3450 4900 3650
Wire Wire Line
	4900 3650 5000 3650
Wire Wire Line
	4700 3650 4900 3650
Wire Wire Line
	4700 3400 4800 3400
Wire Wire Line
	4150 3650 4150 3750
Wire Wire Line
	4150 3350 4150 3400
Wire Wire Line
	6550 5350 6650 5350
Wire Wire Line
	2600 3800 2600 3900
Wire Wire Line
	3650 3200 3900 3200
Wire Wire Line
	2600 3200 3250 3200
Wire Wire Line
	2600 1550 2900 1550
Wire Wire Line
	2600 1550 2600 1700
Wire Wire Line
	2600 1700 2600 1750
Wire Wire Line
	2150 1700 2250 1700
Wire Wire Line
	3950 2000 4100 2000
Wire Wire Line
	3700 2000 3950 2000
Wire Wire Line
	3950 1550 4100 1550
Wire Wire Line
	3950 1550 3950 1750
Wire Wire Line
	4100 1550 4200 1550
Wire Wire Line
	2600 1750 2600 2450
Wire Wire Line
	2600 2450 3000 2450
Wire Wire Line
	2600 2450 2600 3200
Wire Wire Line
	3000 2450 3300 2450
Wire Wire Line
	3000 2850 3000 2950
Wire Wire Line
	6650 4950 6650 5100
Wire Wire Line
	7700 4950 7700 5100
Wire Wire Line
	7200 5350 7700 5350
$EndSCHEMATC
